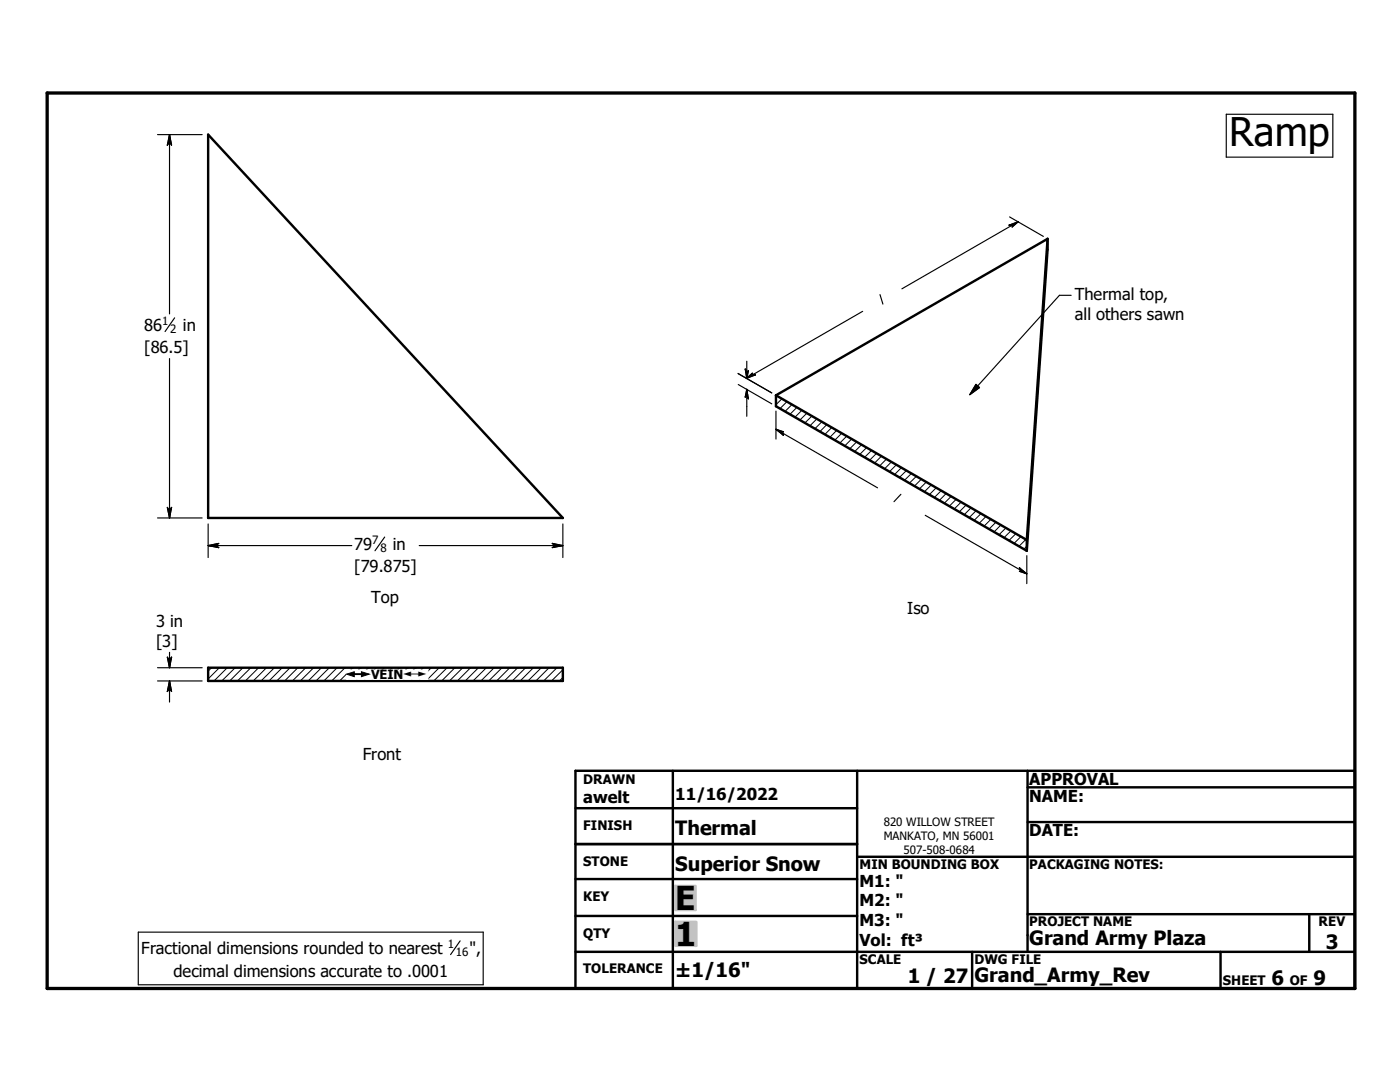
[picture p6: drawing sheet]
<svg xmlns="http://www.w3.org/2000/svg" width="279mm" height="216mm" viewBox="0 0 279 216" stroke-linecap="round" stroke-linejoin="round" font-family="sans-serif">
<g fill="none" stroke="#000" stroke-width=".48">
<path d="M41.5 26.9l70.8 76.5h-70.8zM209.1 47.7l-54.2 31.2M209.1 47.7v2.1l-4.2 60.1M209.1 47.7l-4.2 60M154.9 78.9v2.2l50 28.8M154.9 78.9l50 28.8M204.9 107.7v2.2M41.5 133.2h70.8v2.7h-70.8zM114.8 153.8h155.6v43.4h-155.6zM134.3 153.8v43.4M171.1 153.8v43.4M205.1 157.1h65.3"/>
<path d="M205.1 153.8v36.1M114.8 175.4h56.3M114.8 161.3h56.3M114.8 168.4h56.3M171.1 171h99.3M205.1 164h65.3M114.8 182.8h56.3M114.8 189.9h155.6M194 189.9v7.3M205.1 182.4h65.3M243.6 189.9v7.3M261.3 182.4v7.5"/>
</g>
<g fill="none" stroke="#000" stroke-width=".2">
<path d="M155.1 79l-.2 .2M156.1 79.6l-1.2 1.2M157 80.2l-1.3 1.3M158 80.7l-1.3 1.4M159 81.3l-1.3 1.4M160 81.9l-1.3 1.3M161 82.4l-1.4 1.4M162 83l-1.4 1.4M163 83.6l-1.3 1.3M164 84.2l-1.4 1.3M165 84.7l-1.4 1.4M166 85.3l-1.4 1.4"/>
<path d="M167 85.9l-1.4 1.4M168 86.4l-1.4 1.4M169 87l-1.4 1.4M170 87.6l-1.4 1.4M171 88.2l-1.4 1.3M172 88.7l-1.4 1.4M172.9 89.3l-1.3 1.4M173.9 89.9l-1.3 1.3M174.9 90.5l-1.3 1.3M175.9 91l-1.4 1.4M176.9 91.6l-1.4 1.4M177.9 92.2l-1.4 1.4"/>
<path d="M178.9 92.7l-1.4 1.4M179.9 93.3l-1.4 1.4M180.9 93.9l-1.4 1.4M181.9 94.5l-1.4 1.3M182.9 95l-1.4 1.4M183.9 95.6l-1.4 1.4M184.9 96.2l-1.4 1.3M185.9 96.8l-1.4 1.3M186.9 97.3l-1.4 1.4M187.9 97.9l-1.4 1.4M188.8 98.5l-1.3 1.4M189.8 99l-1.3 1.4"/>
<path d="M190.8 99.6l-1.3 1.4M191.8 100.2l-1.4 1.4M192.8 100.8l-1.4 1.3M193.8 101.3l-1.4 1.4M194.8 101.9l-1.4 1.4M195.8 102.5l-1.4 1.3M196.8 103l-1.4 1.4M197.8 103.6l-1.4 1.4M198.8 104.2l-1.4 1.4M199.8 104.8l-1.4 1.3M200.7 105.3l-1.3 1.4M201.8 105.9l-1.4 1.4"/>
<path d="M202.8 106.5l-1.4 1.3M203.8 107.1l-1.4 1.3M204.7 107.6l-1.3 1.4M204.9 109l-.5 .6M42.2 133.2l-.7 .7M43.8 133.2l-2.3 2.3M45.4 133.2l-2.7 2.7M46.9 133.2l-2.6 2.7M48.5 133.2l-2.7 2.7M50.1 133.2l-2.7 2.7M51.6 133.2l-2.6 2.7M53.2 133.2l-2.7 2.7"/>
<path d="M54.8 133.2l-2.7 2.7M56.3 133.2l-2.6 2.7M57.9 133.2l-2.7 2.7M59.4 133.2l-2.6 2.7M61 133.2l-2.6 2.7M62.6 133.2l-2.7 2.7M64.2 133.2l-2.7 2.7M65.7 133.2l-2.6 2.7M67.3 133.2l-2.7 2.7M68.9 133.2l-2.7 2.7M70.4 133.2l-2.6 2.7M72 133.2l-2.7 2.7"/>
<path d="M73.6 133.2l-2.7 2.7M75.1 133.2l-2.6 2.7M76.7 133.2l-2.7 2.7M78.3 133.2l-2.7 2.7M79.8 133.2l-2.6 2.7M81.4 133.2l-2.7 2.7M82.9 133.2l-2.6 2.7M84.5 133.2l-2.6 2.7M86.1 133.2l-2.7 2.7M87.7 133.2l-2.7 2.7M89.2 133.2l-2.6 2.7M90.8 133.2l-2.7 2.7"/>
<path d="M92.4 133.2l-2.7 2.7M93.9 133.2l-2.6 2.7M95.5 133.2l-2.7 2.7M97.1 133.2l-2.7 2.7M98.6 133.2l-2.6 2.7M100.2 133.2l-2.7 2.7M101.7 133.2l-2.6 2.7M103.3 133.2l-2.6 2.7M104.9 133.2l-2.7 2.7M106.5 133.2l-2.7 2.7M108 133.2l-2.6 2.7M109.6 133.2l-2.7 2.7"/>
<path d="M111.2 133.2l-2.7 2.7M112.3 135.2l-.7 .7M112.3 133.6l-2.2 2.3"/>
</g>
<path d="M9.4 18.6h261v178.6h-261z" fill="none" stroke="#000" stroke-width=".66"/>
<g fill="#c0c0c0" stroke="#c0c0c0" stroke-width=".48">
<path d="M134.8 183.9h4.2v4.8z"/>
<path d="M134.8 183.9l4.2 4.8h-4.2z"/>
<path d="M134.8 176.8h4v4.8z"/>
<path d="M134.8 176.8l4 4.8h-4z"/>
</g>
<g fill="none" stroke="#000" stroke-width=".23">
<path d="M31.4 26.9h8.9M33.8 28.2h.1M33.8 26.9v35.7M33.8 26.9l.4 2.1-.4-.8M33.8 26.9l-.4 2.1 .4-.8M244.7 22.8h21.3v8.6h-21.3zM175.6 58.8l.6 1.9M201.5 43.3l6.7 3.9M202.2 44.8h.1M203.2 44.3l-23.2 13.3M203.2 44.3l-1.2 1 .2-.5M203.2 44.3l-1.8 .6 .8-.1"/>
<path d="M213.8 58.9h-2.4l-17.8 19.9M33.8 71.5v31.9M34.8 63.4l-1.9 2.8M147.3 74.5l6.7 3.9-6.7-3.8M147.3 76.7l6.7 3.9M149 78.8h.1M149 74.4h.1M149 72.1v3.4M149 77.7v5.4M149 77.7l.3 1.9-.3-.8M149 77.7l-.3 1.5 .3-.4M149 74.4l-.3-.8 .3 1.9"/>
<path d="M149 74.4l.3-.4-.3 1.5M150 74.9h.1M150 74.9l.2-.4-1.2 1M150 74.9l.8-.1-1.8 .7M172.2 62.1l-23.2 13.4M194.8 76.7l.7 .6-1.9 1.5zM154.9 85.7l20.2 11.6M154.9 85.7l1.5 .5h-.6M154.9 85.7l1.5 1.2-.6-.7M154.9 82v5.6M155.8 86.2h.1M179.8 98.6l-1.4 1.5"/>
<path d="M31.4 103.4h8.9M33.8 102h.1M33.8 102l-.4-.8 .4 2.2M33.8 102l.4-.8-.4 2.2M41.5 108.9h28.7M41.5 108.9l2.2-.5-.8 .5M41.5 108.9l2.2 .4-.8-.4M41.5 104.5v6.8M42.9 108.9h.1M76.8 107.2l-2 2.7M83.7 108.9h28.6M111 108.9h.1"/>
<path d="M111 108.9l-.8 .4 2.1-.4M111 108.9l-.8-.5 2.1 .5M112.3 104.5v6.8M184.6 102.8l20.3 11.7M204 113.9h.1M204 113.9l-.6 .1 1.5 .5M204 113.9l-.6-.6 1.5 1.2M204.9 110.9v5.6M31.4 135.9h8.9M31.4 133.2h8.9M33.8 131.9h.1M33.8 137.2h.1"/>
<path d="M33.8 130.2v3M33.8 135.9v4.2M33.8 131.9l-.4-.8 .4 2.1M33.8 131.9l.4-.8-.4 2.1M33.8 135.9l.4 2.1-.4-.8M33.8 135.9l-.4 2.1 .4-.8M27.6 186h68.8v10.5h-68.8zM91.8 187.7l-1.9 2.8"/>
</g>
<g fill="#000" stroke="#000" stroke-width=".23">
<path d="M33.8 26.9l.4 2.1-.4-.8zM33.8 26.9v1.3l-.4 .8zM33.8 28.2l-.4 .8zM202.2 44.8l1-.5-1.2 1zM201.4 44.9l1.8-.6-1 .5zM201.4 44.9l.8-.1zM149 77.7l.3 1.9-.3-.8zM149 77.7v1.1l-.3 .4zM149 78.8l-.3 .4zM148.7 73.6l.3 .8v1.1zM149.3 74l-.3 1.5v-1.1zM149.3 74l-.3 .4z"/>
<path d="M149 75.5l1.2-1-.2 .4zM149 75.5l1-.6 .8-.1zM150 74.9l.8-.1zM194.8 76.7l.7 .6-1.9 1.5zM154.9 85.7l1.5 .5h-.6zM154.9 85.7l.9 .5 .6 .7zM155.8 86.2l.6 .7zM33.4 101.2l.4 .8v1.4zM34.2 101.2l-.4 2.2v-1.4zM34.2 101.2l-.4 .8zM41.5 108.9l2.2-.5-.8 .5zM41.5 108.9h1.4l.8 .4z"/>
<path d="M42.9 108.9l.8 .4zM110.2 109.3l.8-.4h1.3zM110.2 108.4l2.1 .5h-1.3zM110.2 108.4l.8 .5zM203.4 114l.6-.1 .9 .6zM203.4 113.3l1.5 1.2-.9-.6zM203.4 113.3l.6 .6zM33.4 131.1l.4 .8v1.3zM34.2 131.1l-.4 2.1v-1.3zM34.2 131.1l-.4 .8zM33.8 135.9l.4 2.1-.4-.8zM33.8 135.9v1.3l-.4 .8z"/>
<path d="M33.8 137.2l-.4 .8z"/>
</g>
<g fill="#fff" stroke="#fff" stroke-width=".23">
<path d="M69.2 133.7h16.2v1.8z"/>
<path d="M69.2 133.7l16.2 1.8h-16.2z"/>
</g>
<text font-size="7.9" x="245.3" y="29.2">Ramp</text>
<g font-size="6.6">
<text x="134.7" y="181.6">E</text>
<text x="134.7" y="188.7">1</text>
</g>
<g font-size="3.9">
<text x="134.7" y="166.6">Thermal</text>
<text x="134.7" y="173.8">Superior Snow</text>
<text x="205.4" y="188.6">Grand Army Plaza</text>
<text x="264.6" y="189.3">3</text>
<text x="134.7" y="194.9">±1/16&quot;</text>
<text x="181.1" y="196.1">1 / 27</text>
<text x="194.5" y="196">Grand_Army_Rev</text>
<text x="253.8" y="196.6">6</text>
<text x="262.1" y="196.6">9</text>
</g>
<g font-size="3.3">
<text x="214.5" y="59.9">Thermal top,</text>
<text x="28.8" y="66">86</text>
<text x="36.5" y="66">in</text>
<text x="214.5" y="63.8">all others sawn</text>
<text x="28.8" y="70.4">[86.5]</text>
<text x="70.7" y="109.7">79</text>
<text x="78.4" y="109.7">in</text>
<text x="70.7" y="114.2">[79.875]</text>
<text x="31.2" y="125.1">3 in</text>
<text x="74.1" y="120.2">Top</text>
<text x="181" y="122.6">Iso</text>
<text x="31.2" y="129">[3]</text>
<text x="72.4" y="151.7">Front</text>
<text x="116.4" y="160.2">awelt</text>
<text x="134.7" y="159.7">11/16/2022</text>
<text x="205.4" y="156.7">APPROVAL</text>
<text x="205.4" y="159.9">NAME:</text>
<text x="205.4" y="166.9">DATE:</text>
<text x="171.5" y="176.9">M1: &quot;</text>
<text x="171.5" y="180.8">M2: &quot;</text>
<text x="171.5" y="184.8">M3: &quot;</text>
<text x="28.2" y="190.3">Fractional dimensions rounded to nearest</text>
<text x="93.7" y="190.3">&quot;,</text>
<text x="171.5" y="188.7">Vol: ft³</text>
<text x="34.6" y="195">decimal dimensions accurate to .0001</text>
</g>
<g font-size="2.6">
<text x="116.4" y="156.4">DRAWN</text>
<text x="116.4" y="165.6">FINISH</text>
<text x="116.4" y="172.8">STONE</text>
<text x="171.5" y="173.4">MIN BOUNDING BOX</text>
<text x="205.4" y="173.4">PACKAGING NOTES:</text>
<text x="116.4" y="179.9">KEY</text>
<text x="205.4" y="184.8">PROJECT NAME</text>
<text x="263.1" y="184.8">REV</text>
<text x="116.4" y="187.1">QTY</text>
<text x="116.4" y="194.2">TOLERANCE</text>
<text x="171.5" y="192.4">SCALE</text>
<text x="194.5" y="192.4">DWG FILE</text>
<text x="244.1" y="196.6">SHEET</text>
<text x="257.4" y="196.6">OF</text>
</g>
<text font-size="2.5" x="74" y="135.5">VEIN</text>
<g font-size="2.3">
<text x="32.4" y="64.8">1</text>
<text x="34" y="66.5">2</text>
<text x="74.3" y="108.5">7</text>
<text x="75.9" y="110.2">8</text>
<text x="176.4" y="164.8">820 WILLOW STREET</text>
<text x="176.4" y="167.6">MANKATO, MN 56001</text>
<text x="180.3" y="170.3">507-508-0684</text>
<text x="89.4" y="189.1">1</text>
<text x="91" y="190.8">16</text>
</g>
<g font-size="2">
<text x="69.2" y="135.5">#</text>
<text x="80.5" y="135.5">#</text>
</g>
</svg>
